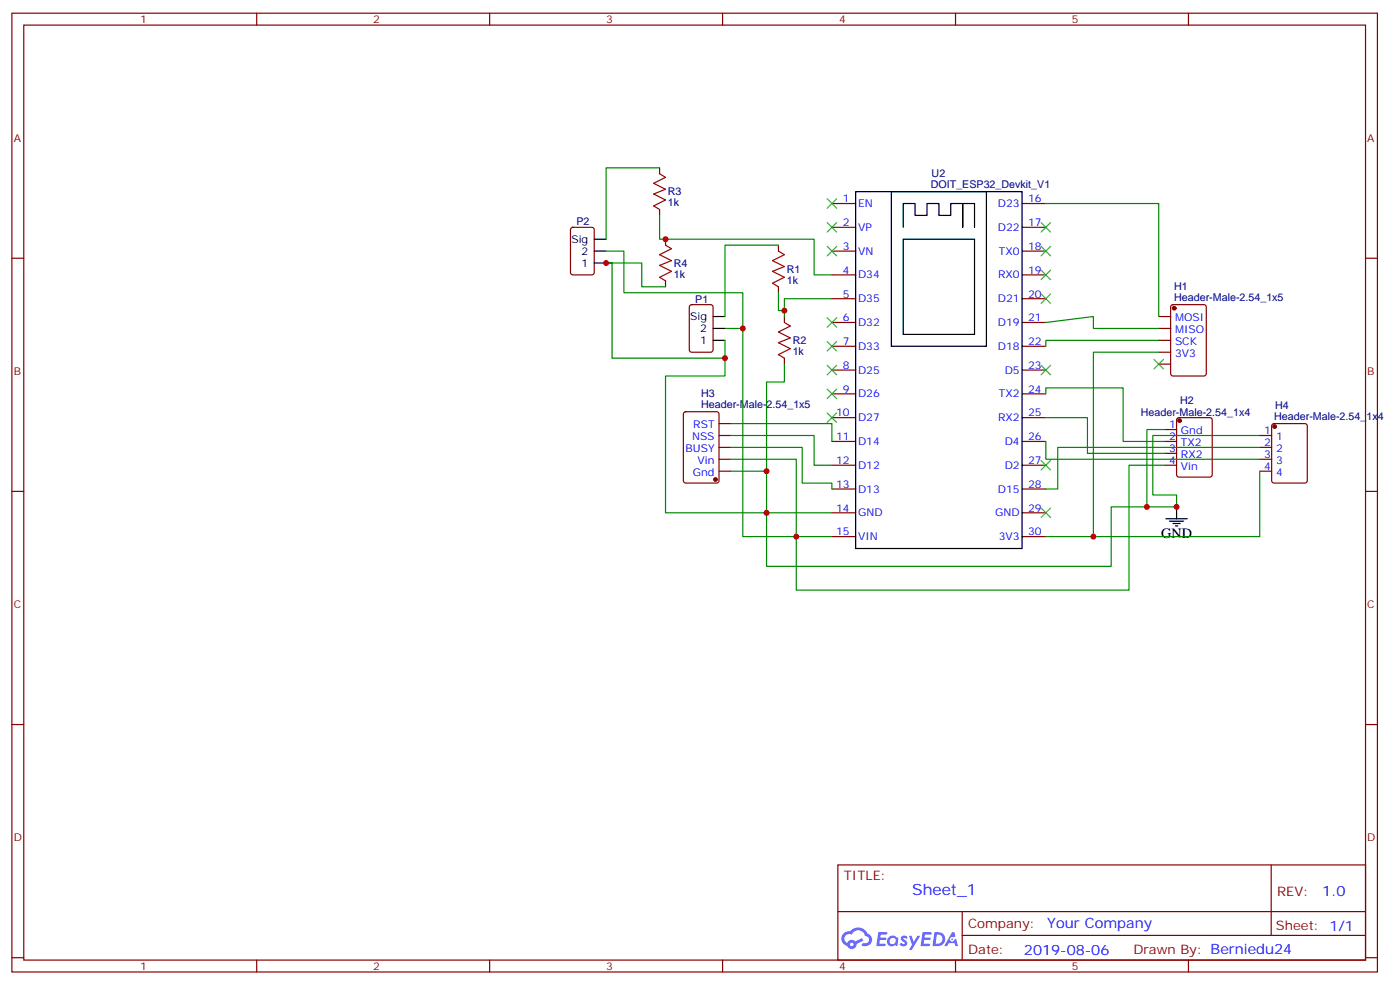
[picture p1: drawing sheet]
<svg xmlns="http://www.w3.org/2000/svg" width="416mm" height="292mm" viewBox="0 0 416 292" stroke-linecap="round" stroke-linejoin="round" font-family="sans-serif">
<g fill="none" stroke="#870000" stroke-width=".35">
<path d="M3.5 3.9h405.4v284.4h-405.4zM7.1 7.4h398.2v277.3h-398.2zM76.2 3.9v3.5M145.3 3.9v3.5M214.5 3.9v3.5M283.6 3.9v3.5M352.8 3.9v3.5M3.5 76.6h3.6M405.3 76.6h3.6M3.5 145.7h3.6M405.3 145.7h3.6M3.5 214.9h3.6"/>
<path d="M405.3 214.9h3.6M248.7 256.5h156.6v28.2h-156.6zM377.3 256.5v20.9M248.7 270.4h156.5M285.6 277.4h119.6M285.6 270.4v14.1M3.5 284h3.6M76.2 284.7v3.6M145.3 284.7v3.6M214.5 284.7v3.6M283.6 284.7v3.6M352.8 284.7v3.6"/>
<path d="M405.3 284h3.6"/>
</g>
<g fill="#5487ff">
<path d="M267.7 277.7a1.22 1.22 0 0 1 1.7 .2l-.4 .6a.47 .47 0 0 0-.3-.4 .47 .47 0 0 0-.5 .2l.1 .2a1.14 1.14 0 0 1 .8 1.8 1.14 1.14 0 0 1-1.9 0l-.2-.2 .5-.6 .7 .5a.29 .29 0 0 0 .3-.3 .29 .29 0 0 0-.2-.3 1.04 1.04 0 0 1-.6-1.7z"/>
<path d="M260.7 276.4h2.4l.3 .2-.2 .5-1.8 .1-.1 .8h1.5l.3 .4-.3 .4h-1.6l-.2 1.1h1.7l.2 .3-.2 .3-2.6 .1z"/>
<path d="M273.8 276.4h2.4l.3 .2-.1 .5-1.8 .1-.2 .8h1.6l.3 .4-.4 .4h-1.6l-.1 1.1h1.7l.2 .3-.2 .3-2.6 .1z"/>
<path d="M282.6 276.4h.7l.3 1.3-.6 .3a.69 .69 0 0 0-1 .3 .69 .69 0 0 0 .4 .9 .69 .69 0 0 0 .9-.6l.5-.2 .6 2.2h-.8l-.2-.9h-1.8l-.5 .9h-.8z"/>
<path d="M269.8 277.5h.8l.6 1.8 1.1-1.8h.9l-2.6 4.2h-.8l.9-1.5z"/>
<path d="M277.4 276.4l-.6 4.2h1.3a2.11 2.11 0 0 0 2.5-2.1 2.11 2.11 0 0 0-2.5-2.1zM278.1 277.2a1.39 1.39 0 0 1 1.7 1.4 1.39 1.39 0 0 1-1.8 1.3h-.3z"/>
<path d="M263.7 278.1a1.54 1.54 0 0 0-.1 2.1 1.54 1.54 0 0 0 2.2 .1l.6 .3 .3-2.3-.2-.3h-.4a1.49 1.49 0 0 0-2.4 .1zM264 279.1a.94 .94 0 0 1 1.8 0 .94 .94 0 0 1-1.8 0z"/>
<path d="M250.4 276.8a2.18 2.18 0 0 0 1.1 3.7 1.44 1.44 0 0 0 1.6 .9 1.44 1.44 0 0 0 1.2-1.4l2-1-.5-.8-1.9 1a1.47 1.47 0 0 0-2.4 .4 1.39 1.39 0 0 1-.7-1.9 1.39 1.39 0 0 1 2-.5 2.12 2.12 0 0 1 2.2-1.3 2.12 2.12 0 0 1 1.9 1.7 1.14 1.14 0 0 1 1.1 1.4 1.14 1.14 0 0 1-1.7 .7 .43 .43 0 0 0-.5 .4 .43 .43 0 0 0 .4 .5 1.98 1.98 0 0 0 2.5-1.2 1.98 1.98 0 0 0-1.2-2.6 3.1 3.1 0 0 0-5.3-.6l-.9 .1zM252.3 280.1a.55 .55 0 0 1 1.1 0 .55 .55 0 0 1-1.1 0z"/>
<circle cx="282.6" cy="278.5" r=".26"/>
</g>
<g fill="none" stroke="#870000" stroke-width=".35">
<path d="M195.8 49.8v1.7M169.6 67.6l.4-.2h5.7l.6 .4 .1 13-.5 .7h-5.9l-.6-.4-.1-13zM195.8 62.1v1.8M197.6 70.9v1.8M231.1 72.7v1.8M246.9 60.4h7.1M246.9 67.4h7.1M246.9 74.5h7.1M303.4 60.4h7M303.4 67.4h7M303.4 74.5h7M197.6 83.3v1.8"/>
<path d="M204.8 90.6l.5-.3h5.7l.6 .5 .1 13-.5 .6-5.9 .1-.6-.5-.1-12.9zM231.1 85.1v1.7M232.8 93.9v1.7M246.9 81.5h7.1M246.9 88.6h7.1M246.9 95.6h7.1M303.4 81.5h7M303.4 88.6h7M303.4 95.6h7M344 93.9h3.5M344 97.4h3.5M347.7 90.6l.5-.3h9.2l.6 .5 .1 20-.5 .7h-9.4l-.7-.4v-20z"/>
<path d="M232.8 106.2v1.8M246.9 102.7h7.1M246.9 109.7h7.1M246.9 116.8h7.1M303.4 102.7h7M303.4 109.7h7M303.4 116.8h7M344 100.9h3.5M344 104.5h3.5M344 108h3.5M203.1 122.3l.5-.2h9.1l.7 .4v20.1l-.4 .6-9.4 .1-.7-.5-.1-20zM213.4 139.7h3.6"/>
<path d="M213.4 136.2h3.6M213.4 132.7h3.6M213.4 129.2h3.6M213.4 125.6h3.6M246.9 130.9h7.1M246.9 138h7.1M246.9 123.9h7.1M303.4 130.9h7M303.4 138h7M303.4 123.9h7M345.7 127.4h3.5M345.7 130.9h3.5"/>
<path d="M345.7 134.4h3.5M345.7 138h3.5M349.5 124.1l.5-.2h9.1l.7 .4v16.5l-.4 .6-9.4 .1-.7-.5-.1-16.4zM373.9 139.7h3.6M373.9 136.2h3.6M373.9 132.7h3.6M373.9 129.2h3.6M377.7 125.8l.5-.2h9.1l.7 .5 .1 16.5-.5 .6-9.4 .1-.7-.5v-16.5zM246.9 145h7.1M246.9 152.1h7.1M246.9 159.1h7.1M303.4 145h7"/>
<path d="M303.4 152.1h7M303.4 159.1h7"/>
</g>
<g fill="#870000" stroke="#870000" stroke-width=".35">
<circle cx="350.1" cy="124.7" r=".53"/>
<circle cx="348.5" cy="91.4" r=".53"/>
<circle cx="212.4" cy="142.2" r=".53"/>
<circle cx="378.4" cy="126.5" r=".53"/>
</g>
<g fill="none" stroke="#3c3" stroke-width=".35">
<path d="M245.5 58.9l2.9 2.9M248.4 58.9l-2.9 2.9M245.5 66l2.9 2.8M245.5 73.1l2.9 2.8M248.4 66l-2.9 2.8M248.4 73.1l-2.9 2.8M309 66l2.9 2.8M309 73.1l2.9 2.8M311.9 66l-2.9 2.8M311.9 73.1l-2.9 2.8M245.5 94.2l2.9 2.8M248.4 94.2l-2.9 2.8"/>
<path d="M309 80.1l2.9 2.8M309 87.2l2.9 2.8M311.9 80.1l-2.9 2.8M311.9 87.2l-2.9 2.8M245.5 101.3l2.9 2.8M245.5 108.3l2.9 2.9M245.5 115.4l2.9 2.8M248.4 101.3l-2.9 2.8M248.4 108.3l-2.9 2.9M248.4 115.4l-2.9 2.8M309 108.3l2.9 2.9M311.9 108.3l-2.9 2.9"/>
<path d="M342.5 106.6l2.9 2.8M345.4 106.6l-2.9 2.8M245.5 122.4l2.9 2.9M248.4 122.4l-2.9 2.9M309 136.6l2.9 2.8M311.9 136.6l-2.9 2.8M309 150.7l2.9 2.8M311.9 150.7l-2.9 2.8"/>
</g>
<g fill="none" stroke="#000" stroke-width=".35">
<path d="M254 56.8h49.4v105.9h-49.4zM264.6 56.8h28.2v45.9h-28.2zM176.4 70.9h3.5M176.4 78h3.5M176.4 74.5h3.5M268.1 70.9h21.2v28.3h-21.2zM268.1 67.4v-7h3.5v3.5h3.6v-3.5h3.5v3.5h3.5v-3.5h3.6v7v-7h3.5v7M211.7 93.9h3.5M211.7 97.4h3.5M211.7 100.9h3.5M346.1 153.8h6.3M347.1 154.6h4.3"/>
<path d="M348.2 155.3h2.1M348.9 156h.7M349.2 150.3v3.5"/>
</g>
<g fill="none" stroke="#008700" stroke-width=".35">
<path d="M195.8 49.8h-15.9v21.1M179.9 74.5h5.3v12.3h35.3v10.6M195.8 63.9v7h45.9v10.6h5.2M231.1 72.7h-15.9v21.2M310.4 60.4h33.6v33.5M197.6 85.1h-7.1v-7.1h-10.6h1.8v28.2h33.5M215.2 97.4h5.3v61.7h15.9v15.9h98.7v-37h10.6M231.1 86.8v5.3h1.7v1.8M246.9 88.6h-14.1v3.5M310.4 95.6l14.2-1.7v3.5h19.4M215.2 100.9v10.6h-17.6v40.6h29.9v15.9h102.3v-17.7h19.4v-3.5h-7v-17.6h31.7M232.8 108v5.3h-5.3v26.4"/>
<path d="M310.4 116.8v-1.8h23v15.9h12.3M344 100.9h-33.6v1.8M344 104.5h-19.4v54.6M217 139.7h10.5v12.4h19.4M217 136.2h19.4v22.9h10.5M217 132.7h21.1v10.6h8.8v1.7M217 129.2h24.7v8.8h5.2M217 125.6h29.9v5.3M310.4 123.9h12.4v10.5h22.9M310.4 130.9v5.3h63.5M345.7 127.4h-5.3v22.9M373.9 139.7v19.4h-63.5"/>
<path d="M373.9 132.7h-59.9v12.3h-3.6"/>
</g>
<path d="M195.8 51.5l1.8 1.1-3.6 1.8 3.6 1.7-3.6 1.4 3.6 1.8-3.6 1.8 1.8 1M197.6 72.7l1.7 1.1-3.5 1.7 3.5 1.8-3.5 1.4 3.5 1.8-3.5 1.7 1.8 1.1M231.1 74.5l1.7 1-3.5 1.8 3.5 1.8-3.5 1.4 3.5 1.7-3.5 1.8 1.8 1.1M232.8 95.6l1.8 1.1-3.5 1.8 3.5 1.7-3.5 1.4 3.5 1.8-3.5 1.8 1.7 1" fill="none" stroke="#a10000" stroke-width=".35"/>
<g fill="#c00">
<circle cx="324.6" cy="159.1" r=".88"/>
<circle cx="340.4" cy="150.3" r=".88"/>
<circle cx="215.2" cy="106.2" r=".88"/>
<circle cx="197.6" cy="70.9" r=".88"/>
<circle cx="232.8" cy="92.1" r=".88"/>
<circle cx="227.5" cy="152.1" r=".88"/>
<circle cx="236.4" cy="159.1" r=".88"/>
<circle cx="227.5" cy="139.7" r=".88"/>
<circle cx="179.9" cy="78" r=".88"/>
<circle cx="220.5" cy="97.4" r=".88"/>
<circle cx="349.3" cy="150.3" r=".88"/>
</g>
<text font-size="4.6" fill="#00f" x="270.8" y="265.5">Sheet_1</text>
<text font-size="4.2" x="344.7" y="159.5">GND</text>
<g font-size="4.2" fill="#00f">
<text x="392.5" y="265.8">1.0</text>
<text x="310.9" y="275.3">Your Company</text>
<text x="304" y="283.1">2019-08-06</text>
</g>
<g font-size="3.9" fill="#800">
<text x="250.5" y="261.1">TITLE:</text>
<text x="379.1" y="265.8">REV:</text>
<text x="287.4" y="275.3">Company:</text>
<text x="378.7" y="275.9">Sheet: 1/1</text>
<text x="287.4" y="283">Date:</text>
<text x="336.4" y="283.1">Drawn By: Berniedu24</text>
</g>
<g font-size="3.2" fill="#800">
<text x="41.6" y="6.9">1</text>
<text x="110.8" y="6.9">2</text>
<text x="179.9" y="6.9">3</text>
<text x="249.1" y="6.9">4</text>
<text x="318.2" y="6.9">5</text>
<text x="4.1" y="42">A</text>
<text x="405.9" y="42">A</text>
<text x="4.1" y="111.2">B</text>
<text x="405.9" y="111.2">B</text>
<text x="4.1" y="180.3">C</text>
<text x="405.9" y="180.3">C</text>
<text x="4.1" y="249.4">D</text>
<text x="405.9" y="249.4">D</text>
<text x="41.6" y="287.7">1</text>
<text x="110.8" y="287.7">2</text>
<text x="179.9" y="287.7">3</text>
<text x="249.1" y="287.7">4</text>
<text x="318.2" y="287.7">5</text>
</g>
<g font-size="3.2" fill="#000080">
<text x="276.6" y="52.5">U2</text>
<text x="198.3" y="57.9">R3</text>
<text x="276.3" y="55.8">DOIT_ESP32_Devkit_V1</text>
<text x="198.3" y="61.2">1k</text>
<text x="171.1" y="66.9">P2</text>
<text x="200" y="82.3">1k</text>
<text x="200" y="79.1">R4</text>
<text x="233.5" y="80.9">R1</text>
<text x="206.4" y="89.8">P1</text>
<text x="233.5" y="84.1">1k</text>
<text x="348.6" y="89.3">Header-Male-2.54_1x5</text>
<text x="348.6" y="86.1">H1</text>
<text x="235.3" y="105.3">1k</text>
<text x="235.3" y="102">R2</text>
<text x="208.1" y="117.9">H3</text>
<text x="350.3" y="119.9">H2</text>
<text x="208.1" y="121">Header-Male-2.54_1x5</text>
<text x="338.7" y="123.3">Header-Male-2.54_1x4</text>
<text x="378.3" y="124.6">Header-Male-2.54_1x4</text>
<text x="378.5" y="121.3">H4</text>
</g>
<g font-size="3.2" fill="#00f">
<text x="250.2" y="60">1</text>
<text x="254.7" y="61.4">EN</text>
<text x="296.2" y="61.4">D23</text>
<text x="305.2" y="60">16</text>
<text x="250.2" y="67.1">2</text>
<text x="254.7" y="68.5">VP</text>
<text x="296.2" y="68.5">D22</text>
<text x="305.2" y="67.1">17</text>
<text x="250.2" y="74.1">3</text>
<text x="254.7" y="75.5">VN</text>
<text x="296.5" y="75.5">TX0</text>
<text x="305.2" y="74.1">18</text>
<text x="250.2" y="81.2">4</text>
<text x="254.7" y="82.6">D34</text>
<text x="296.3" y="82.6">RX0</text>
<text x="305.2" y="81.2">19</text>
<text x="250.2" y="88.2">5</text>
<text x="254.7" y="89.6">D35</text>
<text x="296.2" y="89.6">D21</text>
<text x="305.2" y="88.2">20</text>
<text x="250.2" y="95.3">6</text>
<text x="305.2" y="95.3">21</text>
<text x="348.8" y="95.3">MOSI</text>
<text x="254.7" y="96.7">D32</text>
<text x="296.2" y="96.7">D19</text>
<text x="348.8" y="98.8">MISO</text>
<text x="250.2" y="102.3">7</text>
<text x="254.7" y="103.8">D33</text>
<text x="296.2" y="103.8">D18</text>
<text x="305.2" y="102.3">22</text>
<text x="348.8" y="102.3">SCK</text>
<text x="348.8" y="105.9">3V3</text>
<text x="250.2" y="109.4">8</text>
<text x="254.7" y="110.8">D25</text>
<text x="298.2" y="110.8">D5</text>
<text x="305.2" y="109.4">23</text>
<text x="250.2" y="116.5">9</text>
<text x="254.7" y="117.9">D26</text>
<text x="296.5" y="117.9">TX2</text>
<text x="305.2" y="116.5">24</text>
<text x="248.2" y="123.5">10</text>
<text x="254.7" y="124.9">D27</text>
<text x="296.3" y="124.9">RX2</text>
<text x="305.2" y="123.5">25</text>
<text x="205.4" y="130.6">NSS</text>
<text x="205.8" y="127">RST</text>
<text x="248.2" y="130.6">11</text>
<text x="254.7" y="132">D14</text>
<text x="298.2" y="132">D4</text>
<text x="305.2" y="130.6">26</text>
<text x="347.1" y="127">1</text>
<text x="347.1" y="130.6">2</text>
<text x="350.6" y="128.8">Gnd</text>
<text x="375.3" y="128.8">1</text>
<text x="378.8" y="130.6">1</text>
<text x="203.5" y="134.1">BUSY</text>
<text x="207.1" y="137.6">Vin</text>
<text x="248.2" y="137.6">12</text>
<text x="305.2" y="137.6">27</text>
<text x="347.1" y="134.1">3</text>
<text x="347.1" y="137.6">4</text>
<text x="350.6" y="132.3">TX2</text>
<text x="350.6" y="135.9">RX2</text>
<text x="375.3" y="132.3">2</text>
<text x="375.3" y="135.9">3</text>
<text x="378.8" y="134.1">2</text>
<text x="378.8" y="137.6">3</text>
<text x="205.7" y="141.1">Gnd</text>
<text x="254.7" y="139">D12</text>
<text x="298.2" y="139">D2</text>
<text x="350.6" y="139.4">Vin</text>
<text x="375.3" y="139.4">4</text>
<text x="378.8" y="141.1">4</text>
<text x="248.2" y="144.7">13</text>
<text x="254.7" y="146.1">D13</text>
<text x="296.2" y="146.1">D15</text>
<text x="305.2" y="144.7">28</text>
<text x="248.2" y="151.7">14</text>
<text x="254.7" y="153.1">GND</text>
<text x="295.4" y="153.1">GND</text>
<text x="305.2" y="151.7">29</text>
<text x="248.2" y="158.8">15</text>
<text x="254.7" y="160.2">VIN</text>
<text x="296.5" y="160.2">3V3</text>
<text x="305.2" y="158.8">30</text>
</g>
<g font-size="3.2">
<text x="169.6" y="72">Sig</text>
<text x="172.6" y="75.5">2</text>
<text x="172.6" y="79.1">1</text>
<text x="204.9" y="94.9">Sig</text>
<text x="207.9" y="102">1</text>
<text x="207.9" y="98.5">2</text>
</g>
</svg>
